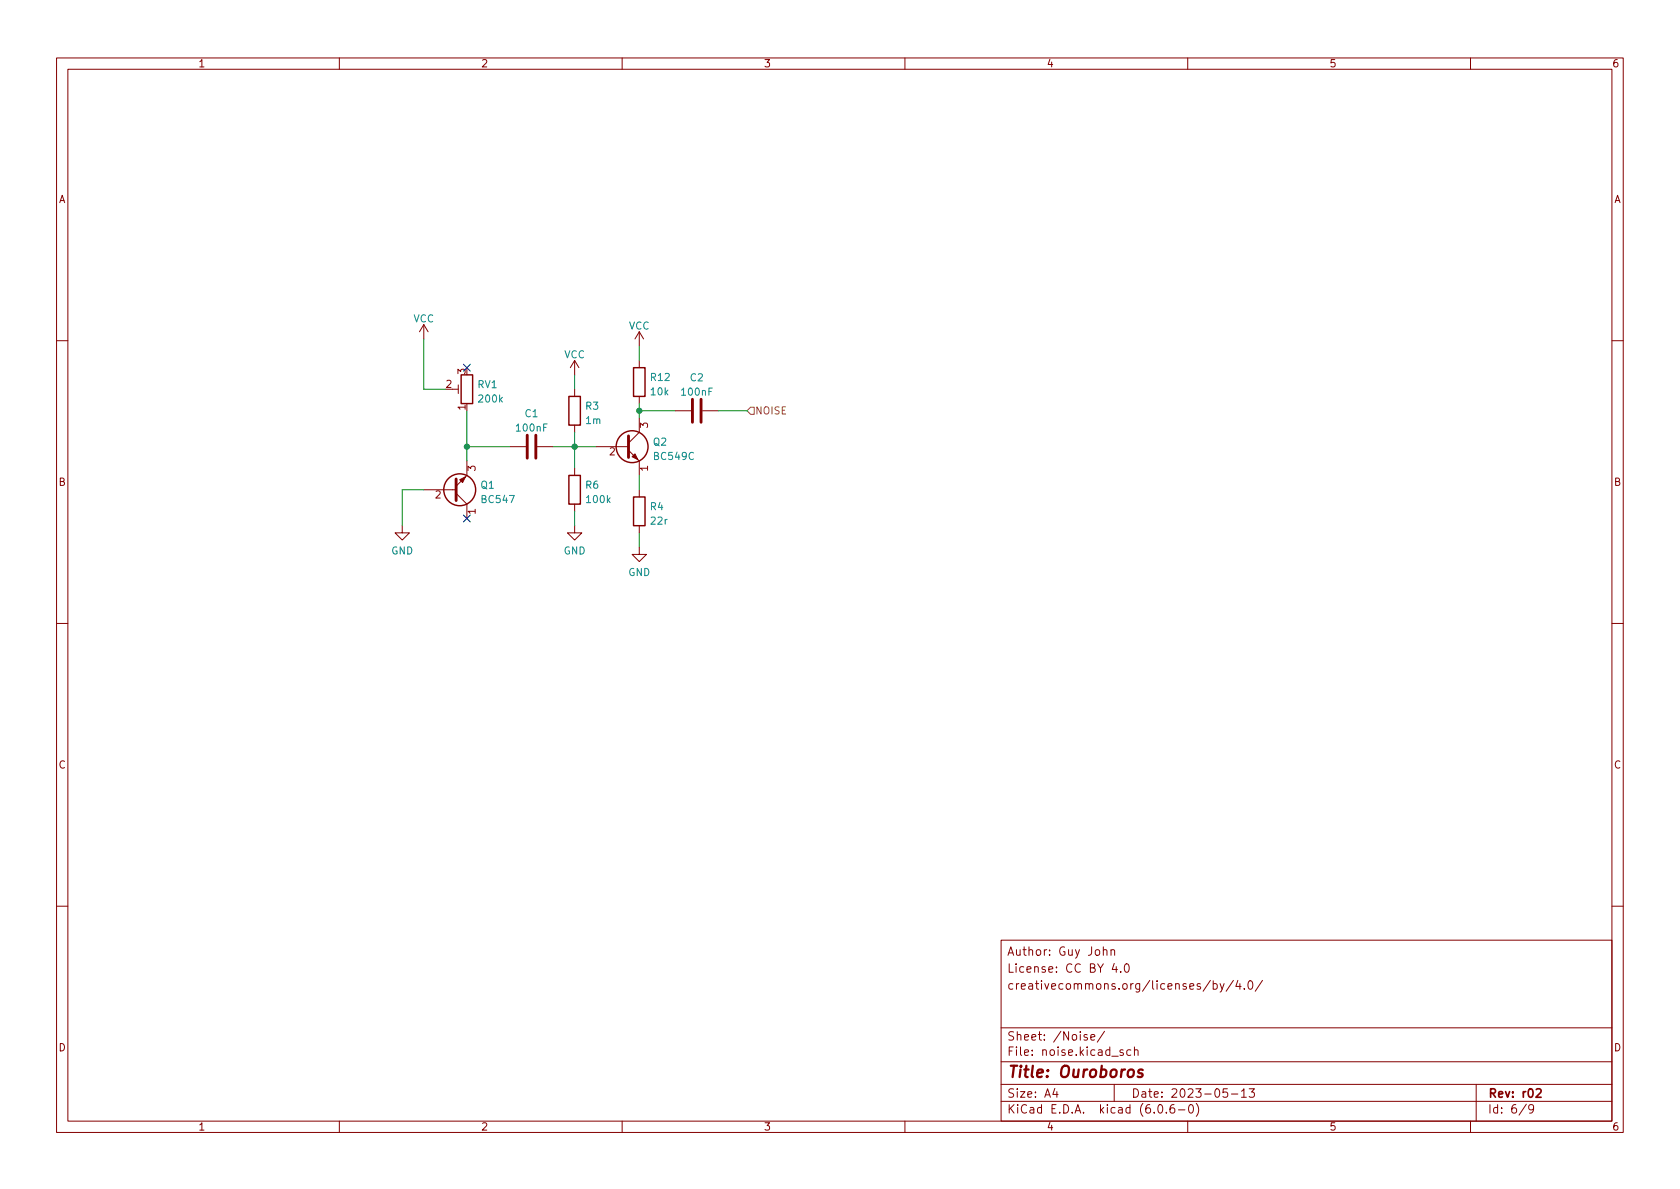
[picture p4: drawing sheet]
<svg xmlns="http://www.w3.org/2000/svg" width="297mm" height="210mm" viewBox="0 0 297 210" stroke-linecap="round" stroke-linejoin="round" font-family="sans-serif">
<g fill="none" stroke="#840000" stroke-width=".18">
<path d="M10 10.2h277v190.1h-277zM12 12.2h273v186.1h-273zM60 10.2v2M110 10.2v2M160 10.2v2M210 10.2v2M260 10.2v2M74.9 57.4l-.7 1.3M74.9 57.4v2.5M74.9 57.4l.8 1.3M113 58.7v2.5M113 58.7l-.7 1.2"/>
<path d="M113 58.7l.8 1.2M10 60.2h2M80 68.8h1M81 68.1v1.5M90.2 79h2.8M95 79h2.8M101.6 63.7v2.6M101.6 68.8v1.3M101.6 75.2v1.2M101.6 63.7l-.8 1.3M101.6 63.7l.8 1.3M105.4 79h5.7"/>
<path d="M111.1 79.6l1.9 1.9v2.6M113 63.7v1.3M113 70.1v1.3M113 73.9v2.5l-1.9 2M119.4 72.6h2.8M124.2 72.6h2.8M285 60.2h2M71.1 93v1.2h-1.3l1.3 1.3 1.3-1.3h-1.3M74.9 86.6h5.7M80.6 87.2l1.9 1.9v2.6M82.5 81.5v2.6l-1.9 1.9M101.6 93v1.2h-1.3l1.3 1.3 1.3-1.3h-1.3"/>
<path d="M101.6 82.8v1.3M101.6 89.1v1.3M113 96.8v1.2h-1.2l1.2 1.3 1.3-1.3h-1.3M113 86.6v1.3M113 93v1.2M10 110.2h2M285 110.2h2M10 160.2h2M177 166.3h108v32h-108zM195.1 168.1l.2-.2 .3 .1 .1 .9M195.1 167.4v1.5M196.4 168.1l.2-.2 .4 .1 .1 .9"/>
<path d="M196.4 167.9v1M197 170.4l-.4 1h1M197.4 170.9v1M198.1 171.8v.1M198.9 170.6l.2-.2a.81 .81 0 0 1 .6 .7 .81 .81 0 0 1-.3 .8h-.1a.81 .81 0 0 1-.4-1.3zM214 173.4l-1.3 1.9M214.5 174l.4-.1 .3 .3v.4l-.1 .3h-.6M214.5 173.4v1.5M215.7 173.9l.4 1M216.4 173.9l-.5 1.4-.2 .1M218.1 173.4l-1.3 1.9M218.9 173.4l-.4 1h.9"/>
<path d="M219.2 173.9v1M220 174.8v.1M220.8 173.6l.2-.2a.81 .81 0 0 1 .6 .7 .81 .81 0 0 1-.3 .8h-.2a.81 .81 0 0 1-.3-1.3zM223.2 173.4l-1.3 1.9M285 160.2h2M60 198.3v2M110 198.3v2M160 198.3v2M177 194.8h108M177 191.8h108M177 187.8h108M177 181.8h108"/>
<path d="M186.5 192.5l-.4 1h1M186.9 193v1M192.2 183l-.3-.1-.3 .2 .1 .3 .5 .1v.4h-.6M192.9 183.4l.7-.1-.1-.3-.4-.1-.2 .2v.8h.6M195.3 182.4l-1.3 1.9M197 191.8v3M198.6 185.7l-.4-.1-.2 .2 .1 .3 .5 .1v.4h-.6M199.9 185.7l-.4-.1-.3 .3v.4l.2 .3h.5M200.6 185.8l.2-.2 .3 .1 .1 .9M200.6 185.1v1.5M204.9 195.4l.2-.1a.81 .81 0 0 1 .6 .7 .81 .81 0 0 1-.3 .8h-.2a.81 .81 0 0 1-.6-.6 .81 .81 0 0 1 .3-.8zM206.2 196.7v.1"/>
<path d="M207.6 195.3a.59 .59 0 0 0-.7 .7v.5l.1 .3h.4l.2-.1 .1-.5-.1-.2-.5-.1-.2 .3M208.4 196.3h1.1M210 198.3v2M210.4 195.4l.1-.1a.81 .81 0 0 1 .6 .7 .81 .81 0 0 1-.3 .8h-.2a.81 .81 0 0 1-.5-.6 .81 .81 0 0 1 .3-.8zM211.5 195.1a1.72 1.72 0 0 1 0 2.3M217 192.5h-.7l-.1 .7 .2-.1 .5 .1 .2 .2-.1 .5-.2 .1-.6-.1M217.7 193.5h1.2M219.5 193l.4-.5v1.5M219.5 194h.9M220.9 192.5h.9l-.5 .6 .4 .1v.7l-.2 .1h-.4l-.2-.1M260 198.3v2M261 191.8v6.5"/>
<path d="M269.9 195.3l-1.3 1.9M271.2 196l-.3 .3h-.3l-.3-.3 .1-.6 .5-.1 .2 .2a.99 .99 0 0 1-.4 1.3h-.3"/>
</g>
<path d="M271.6 192.7l.6-.2 .2 .2 .1 .3-.9 1h.9" fill="none" stroke="#840000" stroke-width=".3"/>
<path d="M202 189.2a.49 .49 0 0 0-.7 .3v.2l.7 .2v.2l-.1 .3-.2 .1-.6-.1" fill="none" stroke="#840000" stroke-width=".4"/>
<g fill="none" stroke="#840000" stroke-width=".25">
<path d="M81.5 66.3h2.1v5.1h-2.1zM100.6 70.1h2v5.1h-2zM112 65h2v5.1h-2zM100.6 84.1h2v5h-2zM112 87.9h2v5.1h-2z"/>
<circle cx="111.8" cy="79" r="2.82"/>
<circle cx="81.3" cy="86.6" r="2.82"/>
</g>
<path d="M93.2 77v4M94.7 77v4M111.1 77.1v3.8M122.4 70.6v4.1M124 70.6v4.1M80.6 84.7v3.8" fill="none" stroke="#840000" stroke-width=".51"/>
<g fill="#840000" stroke="#840000" stroke-width=".18">
<path d="M81.3 84.8l1-.5-.5 1z"/>
<path d="M111.8 80.8l.5-.5 .5 1z"/>
</g>
<path d="M132.7 72h.6v1.3h-.6l-.6-.7z" fill="none" stroke="#848400" stroke-width=".18"/>
<g fill="none" stroke="#008400" stroke-width=".18">
<path d="M74.9 59.9v8.9h3.8M82.5 79h7.7M82.5 72.6v8.9M97.8 79h7.6M101.6 66.3v2.5M101.6 76.4v6.4M113 61.2v2.5M113 71.4v2.5M113 72.6h6.4M127 72.6h5.1M74.9 86.6h-3.8v6.4M101.6 90.4v2.6"/>
<path d="M113 84.1v2.5M113 94.2v2.6"/>
</g>
<path d="M81.9 64.4l1.3 1.2M83.2 64.4l-1.3 1.2M81.9 91.1l1.3 1.2M83.2 91.1l-1.3 1.2" fill="none" stroke="#000084" stroke-width=".18"/>
<g fill="#008400" stroke="#008400" stroke-width=".18">
<circle cx="82.5" cy="79" r=".46"/>
<circle cx="113" cy="72.6" r=".46"/>
<circle cx="101.6" cy="79" r=".46"/>
</g>
<text font-size="2.8" fill="#840000" x="178" y="190.6">Title: Ouroboros</text>
<g font-size="2.1" fill="#840000">
<text x="178" y="172">License: CC BY 4.0</text>
<text x="178" y="169">Author: Guy John</text>
<text x="178" y="175">creativecommons.org/licenses/by/4.0/</text>
<text x="178" y="184">Sheet: /Noise/</text>
<text x="178" y="186.7">File: noise.kicad_sch</text>
<text x="178" y="196.9">KiCad E.D.A. kicad (6.0.6-0)</text>
<text x="178" y="194.1">Size: A4</text>
<text x="200" y="194.1">Date: 2023-05-13</text>
<text x="263" y="194.1">Rev: r02</text>
<text x="263" y="196.9">Id: 6/9</text>
</g>
<g font-size="1.8" fill="#840000">
<text x="35" y="11.9">1</text>
<text x="85" y="11.9">2</text>
<text x="135" y="11.9">3</text>
<text x="185" y="11.9">4</text>
<text x="235" y="11.9">5</text>
<text x="285" y="11.9">6</text>
<text x="10.3" y="35.9">A</text>
<text x="285.3" y="35.9">A</text>
<text x="78.9" y="68.6">2</text>
<text x="82.3" y="66.1" transform="rotate(-90 82.3 66.1)">3</text>
<text x="82.3" y="72.5" transform="rotate(-90 82.3 72.5)">1</text>
<text x="114.6" y="75.7" transform="rotate(-90 114.6 75.7)">3</text>
<text x="84.1" y="83.3" transform="rotate(-90 84.1 83.3)">3</text>
<text x="107.8" y="80.5">2</text>
<text x="114.6" y="83.3" transform="rotate(-90 114.6 83.3)">1</text>
<text x="10.3" y="85.9">B</text>
<text x="77" y="88.1">2</text>
<text x="285.3" y="85.9">B</text>
<text x="84.1" y="90.9" transform="rotate(-90 84.1 90.9)">1</text>
<text x="10.3" y="135.9">C</text>
<text x="285.3" y="135.9">C</text>
<text x="10.3" y="185.9">D</text>
<text x="285.3" y="185.9">D</text>
<text x="35" y="199.9">1</text>
<text x="85" y="199.9">2</text>
<text x="135" y="199.9">3</text>
<text x="185" y="199.9">4</text>
<text x="235" y="199.9">5</text>
<text x="285" y="199.9">6</text>
</g>
<g font-size="1.8" fill="#008484">
<text x="73.1" y="57">VCC</text>
<text x="111.2" y="58.3">VCC</text>
<text x="99.7" y="63.3">VCC</text>
<text x="84.5" y="68.6">RV1</text>
<text x="84.8" y="71.2">200k</text>
<text x="115.1" y="67.4">R12</text>
<text x="115.1" y="69.9">10k</text>
<text x="120.6" y="70">100nF</text>
<text x="122.1" y="67.4">C2</text>
<text x="91.4" y="76.3">100nF</text>
<text x="92.8" y="73.8">C1</text>
<text x="103.6" y="72.4">R3</text>
<text x="103.6" y="75">1m</text>
<text x="115.5" y="78.8">Q2</text>
<text x="115.7" y="81.3">BC549C</text>
<text x="85" y="86.4">Q1</text>
<text x="85.3" y="88.9">BC547</text>
<text x="103.6" y="86.4">R6</text>
<text x="103.8" y="88.9">100k</text>
<text x="115" y="90.2">R4</text>
<text x="115.2" y="92.8">22r</text>
<text x="69.2" y="98">GND</text>
<text x="99.6" y="98">GND</text>
<text x="111.1" y="101.8">GND</text>
</g>
<text font-size="1.8" fill="#848400" x="133.5" y="73.3">NOISE</text>
</svg>
